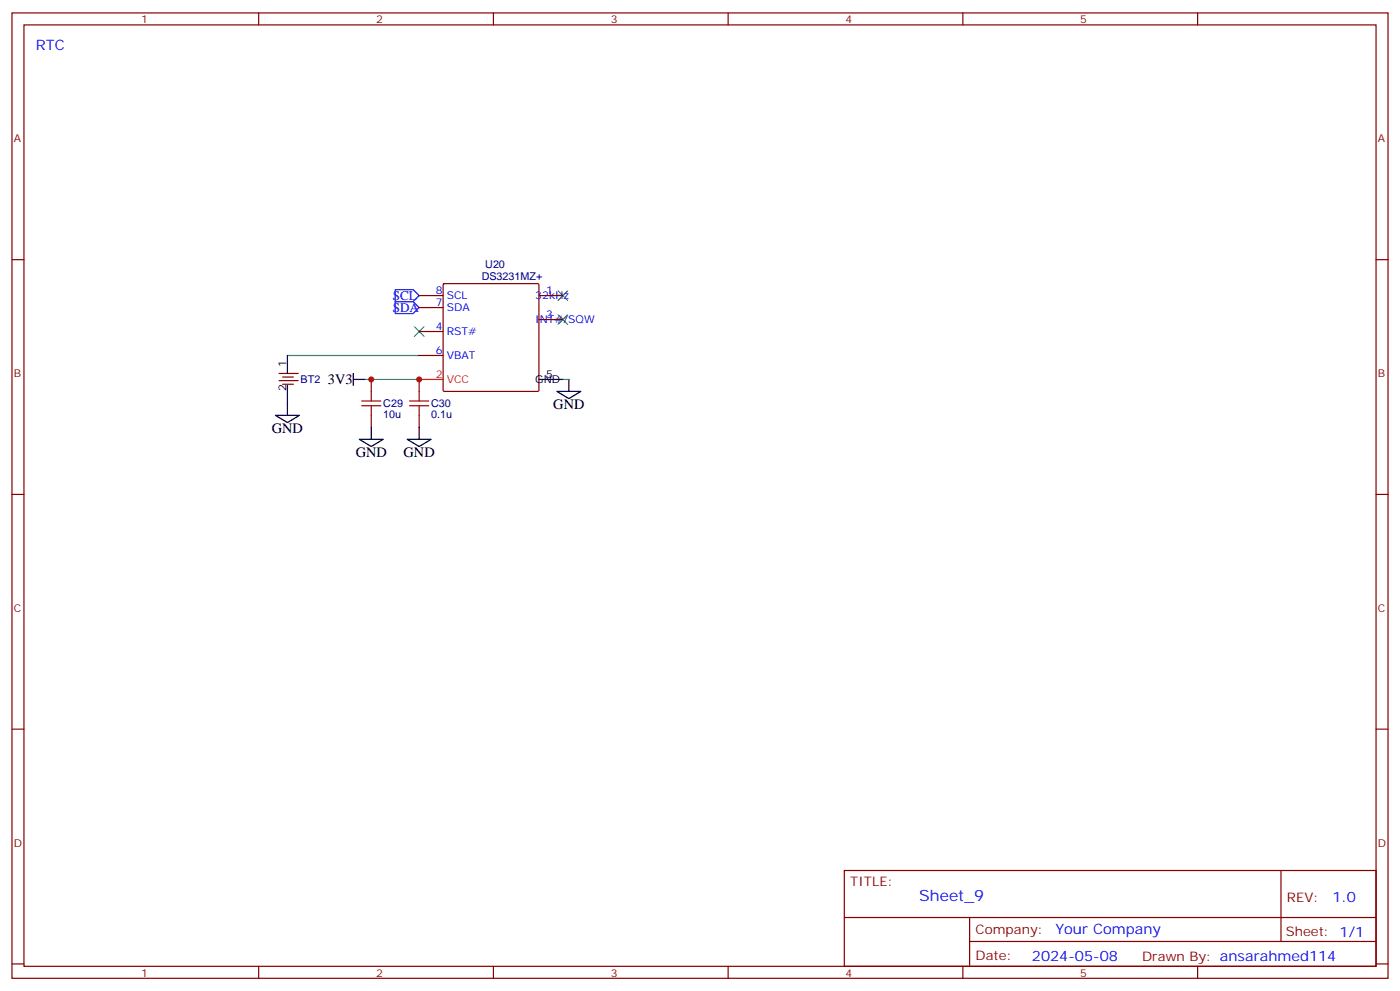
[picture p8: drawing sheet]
<svg xmlns="http://www.w3.org/2000/svg" width="412mm" height="292mm" viewBox="0 0 412 292" stroke-linecap="round" stroke-linejoin="round" font-family="sans-serif">
<g fill="none" stroke="#870000" stroke-width=".35">
<path d="M3.5 3.8h405.4v284.3h-405.4zM7.1 7.3h398.2v277.3h-398.2zM76.2 3.8v3.5M145.3 3.8v3.5M214.5 3.8v3.5M283.6 3.8v3.5M352.8 3.8v3.5M3.5 76.5h3.6M405.3 76.5h3.6M123.5 87.1h7M123.5 97.6h7M123.5 90.6h7"/>
<path d="M130.6 83.7l.3-.2h27.5l.3 .2v31.2l-.1 .3-27.7 .1-.3-.2zM158.7 87.1h7.1M158.7 94.1h7.1M82.2 110h5.6M82.2 112.1h5.6M83.3 111.1h3.1M83.3 113.2h3.1M109.4 111.8v3.5M123.5 111.8v3.5M123.5 104.7h7M109.4 122.3v3.6M123.5 122.3v3.6"/>
<path d="M3.5 145.6h3.6M405.3 145.6h3.6M3.5 214.8h3.6M405.3 214.8h3.6M248.7 256.4h156.6v28.2h-156.6zM377.3 256.4v20.9M248.7 270.2h156.5M285.6 277.3h119.6M285.6 270.2v14.2M3.5 283.9h3.6M76.2 284.6v3.5M145.3 284.6v3.5"/>
<path d="M214.5 284.6v3.5M283.6 284.6v3.5M352.8 284.6v3.5M405.3 283.9h3.6"/>
</g>
<path d="M84.7 104.7v5.3M84.7 113.5v8.8M104.1 111.8h3.5M104.1 110v3.5M158.7 111.8h7.1M164 115.3h7.1l-3.5 2.1zM167.6 111.8v3.5M81.1 122.3h7.1l-3.5 2.2zM105.8 129.4h7.1l-3.5 2.1zM109.4 125.9v3.5M119.9 129.4h7.1l-3.5 2.1zM123.5 125.9v3.5" fill="none" stroke="#000" stroke-width=".35"/>
<path d="M122.1 96.2l2.8 2.9M124.9 96.2l-2.8 2.9M164.4 85.7l2.8 2.8M164.4 92.7l2.8 2.8M167.2 85.7l-2.8 2.8M167.2 92.7l-2.8 2.8" fill="none" stroke="#3c3" stroke-width=".35"/>
<path d="M116.4 85.3h5.3l1.8 1.8-1.8 1.7h-5.3zM116.4 88.8h5.3l1.8 1.8-1.8 1.8h-5.3z" fill="none" stroke="#00f" stroke-width=".35"/>
<path d="M84.7 104.7h38.8M107.6 111.8h15.9M165.8 111.8h1.8" fill="none" stroke="#008700" stroke-width=".35"/>
<path d="M106.5 119.5h5.7M106.5 118.1h5.7M109.4 115.3v2.8M109.4 119.5v2.8M120.6 119.5h5.7M120.6 118.1h5.7M123.5 115.3v2.8M123.5 119.5v2.8" fill="none" stroke="#a10000" stroke-width=".35"/>
<path d="M123.5 111.8h7" fill="none" stroke="#f00" stroke-width=".35"/>
<g fill="#c00">
<circle cx="109.4" cy="111.8" r=".88"/>
<circle cx="123.5" cy="111.8" r=".88"/>
</g>
<text font-size="4.6" fill="#00f" x="270.8" y="265.4">Sheet_9</text>
<g font-size="4.2" fill="#00f">
<text x="10.6" y="14.7">RTC</text>
<text x="392.5" y="265.7">1.0</text>
<text x="310.9" y="275.2">Your Company</text>
<text x="304" y="283">2024-05-08</text>
</g>
<g font-size="4.2">
<text x="96.6" y="113.2">3V3</text>
<text x="163" y="120.6">GND</text>
<text x="80.1" y="127.6">GND</text>
<text x="104.8" y="134.7">GND</text>
<text x="118.9" y="134.7">GND</text>
</g>
<g font-size="3.9" fill="#00f">
<text x="115.7" y="88.3">SCL</text>
<text x="115.7" y="91.8">SDA</text>
</g>
<g font-size="3.9" fill="#800">
<text x="250.5" y="261">TITLE:</text>
<text x="379.1" y="265.7">REV:</text>
<text x="287.4" y="275.2">Company:</text>
<text x="378.7" y="275.8">Sheet: 1/1</text>
<text x="287.4" y="282.9">Date:</text>
<text x="336.4" y="282.9">Drawn By: ansarahmed114</text>
</g>
<g font-size="3.2" fill="#800">
<text x="41.6" y="6.8">1</text>
<text x="110.8" y="6.8">2</text>
<text x="179.9" y="6.8">3</text>
<text x="249.1" y="6.8">4</text>
<text x="318.2" y="6.8">5</text>
<text x="4.1" y="41.9">A</text>
<text x="405.9" y="41.9">A</text>
<text x="4.1" y="111.1">B</text>
<text x="405.9" y="111.1">B</text>
<text x="4.1" y="180.2">C</text>
<text x="405.9" y="180.2">C</text>
<text x="4.1" y="249.3">D</text>
<text x="405.9" y="249.3">D</text>
<text x="41.6" y="287.6">1</text>
<text x="110.8" y="287.6">2</text>
<text x="179.9" y="287.6">3</text>
<text x="249.1" y="287.6">4</text>
<text x="318.2" y="287.6">5</text>
</g>
<g font-size="3.2" fill="#000080">
<text x="141.9" y="82.5">DS3231MZ+</text>
<text x="142.9" y="79">U20</text>
<text x="88.5" y="112.9">BT2</text>
<text x="112.9" y="120">C29</text>
<text x="127" y="120">C30</text>
<text x="112.9" y="123.2">10u</text>
<text x="127" y="123.2">0.1u</text>
</g>
<g font-size="3.2" fill="#00f">
<text x="128.4" y="86.7">8</text>
<text x="131.6" y="88.1">SCL</text>
<text x="157.7" y="88.1">32kHz</text>
<text x="160.9" y="86.7">1</text>
<text x="128.4" y="90.2">7</text>
<text x="131.6" y="91.7">SDA</text>
<text x="157.7" y="95.2">INT#/SQW</text>
<text x="160.9" y="93.8">3</text>
<text x="128.4" y="97.3">4</text>
<text x="131.6" y="98.7">RST#</text>
<text x="128.4" y="104.4">6</text>
<text x="131.6" y="105.8">VBAT</text>
</g>
<g font-size="3.2">
<text x="84.3" y="108.2" transform="rotate(-90 84.3 108.2)">1</text>
<text x="157.7" y="112.8">GND</text>
<text x="160.9" y="111.4">5</text>
<text x="84.3" y="115.3" transform="rotate(-90 84.3 115.3)">2</text>
</g>
<g font-size="3.2" fill="#f00">
<text x="128.4" y="111.4">2</text>
<text x="131.6" y="112.8">VCC</text>
</g>
</svg>
